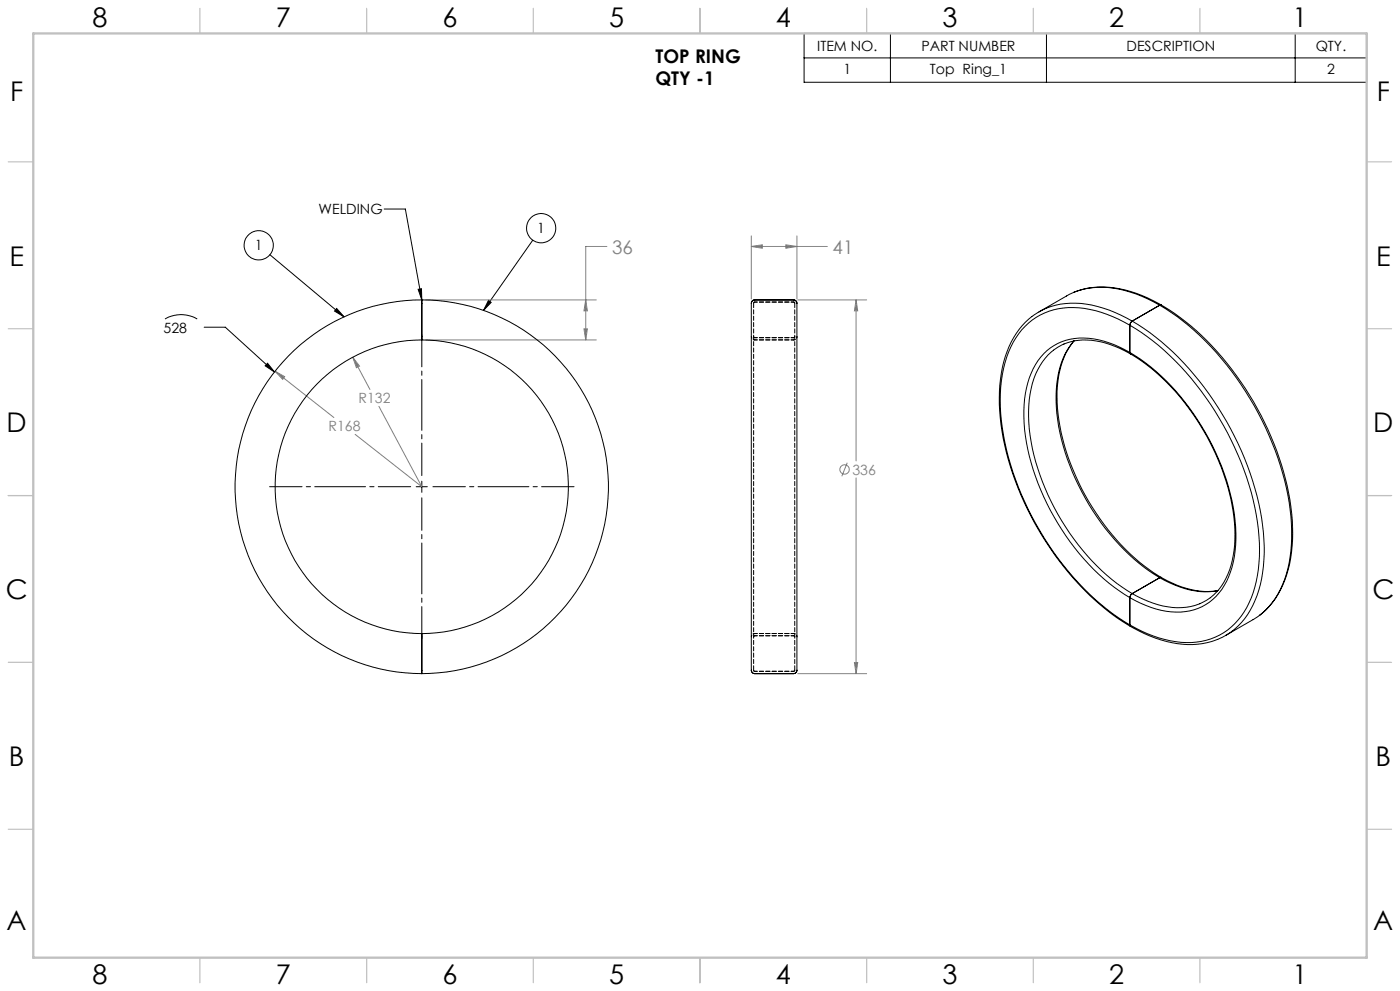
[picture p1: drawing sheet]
<svg xmlns="http://www.w3.org/2000/svg" width="420mm" height="297mm" viewBox="0 0 420 297" stroke-linecap="round" stroke-linejoin="round" font-family="sans-serif">
<g fill="none" stroke="#000" stroke-width=".3">
<path d="M241.2 10h168.8v14.7h-168.8zM241.2 17.4h168.8M267.1 10v14.7M313.9 10v14.7M388.5 10v14.7M81 76.3l22.2 18.7M115.3 62.6h6.3l4.9 27.3M159.8 72l-14.7 21M49.5 95.6a9.6 9.6 0 0 1 9.7 0M61.2 98.1h6.4l14.7 13.4M101 92.5l2.2 2.5-2.8-1.8zM125.4 86.7l1-.2 .1 3.4z"/>
<path d="M146.5 90l.9 .6-2.3 2.4zM80.3 108.9l2 2.6-2.7-1.9zM124.8 145.9h3.4M126.5 144.2v3.4"/>
<circle cx="77.6" cy="73.5" r="4.4"/>
<circle cx="162.3" cy="68.4" r="4.4"/>
</g>
<g fill="none" stroke="#808080" stroke-width=".3">
<path d="M182.1 73.9h-6.4v28M225.4 73.9h22.8M225.4 70.7v18.9M225.4 73.9l3.3-.5v1zM235.8 73.4l3.3 .5-3.3 .5zM239.1 70.7v18.9M127.8 89.9h51.1M175.2 98.6h1l-.5 3.3zM175.7 89.9l.5 3.3h-1zM239.3 89.9h20.7M256.8 89.9l.5 3.3h-1zM256.8 89.9v48.2"/>
<path d="M82.5 111.3l2.9 1.6-.6 .8zM82.5 111.3l17.7 13.8M105.8 107.1l2 2.6-.9 .5zM105.8 107.1l5.2 9.6M127.8 101.9h51.1M113.7 121.8l12.8 24.1-20-15.7M254.2 138.7l-1.6 4M256.8 143.2v58.7M256.3 198.6h1l-.5 3.3zM239.3 201.9h20.7"/>
<circle cx="253.4" cy="140.7" r="1.41"/>
</g>
<path d="M123.2 145.9h-42.3M126.5 142.5v-42.3M126.5 149.2v42.3M129.9 145.9h42.3" fill="none" stroke="#000" stroke-width=".3" stroke-dasharray="15.2 1.3 1.3 1.3" stroke-dashoffset="5.5"/>
<g fill="none" stroke="#c0c0c0" stroke-width=".35">
<path d="M60 2.5v7.5M110 2.5v7.5M160 2.5v7.5M210 2.5v7.5M260 2.5v7.5M310 2.5v7.5M360 2.5v7.5M2.5 48.5h7.5M410 48.5h7.5M2.5 98.5h7.5M410 98.5h7.5M2.5 148.5h7.5"/>
<path d="M410 148.5h7.5M2.5 198.5h7.5M410 198.5h7.5M2.5 248.5h7.5M410 248.5h7.5M60 287v7.5M110 287v7.5M160 287v7.5M210 287v7.5M260 287v7.5M310 287v7.5M360 287v7.5"/>
</g>
<path d="M10 10h400v277h-400z" fill="none" stroke="#c0c0c0" stroke-width=".7"/>
<path d="M80.3 108.9l2 2.6-2.7-1.9zM101 92.5l2.2 2.5-2.8-1.8zM146.5 90l.9 .6-2.3 2.4zM125.4 86.7l1-.2 .1 3.4z" fill="#000"/>
<g fill="#808080">
<path d="M175.7 89.9l.5 3.3h-1zM175.2 98.6h1l-.5 3.3zM225.4 73.9l3.3-.5v1zM235.8 73.4l3.3 .5-3.3 .5z"/>
<path d="M105.8 107.1l1.1 3.1 .9-.5zM82.5 111.3l2.3 2.4 .6-.8zM256.8 89.9l.5 3.3h-1zM256.3 198.6h1l-.5 3.3z"/>
</g>
<g fill="none" stroke="#000" stroke-width=".3">
<path d="M126.5 89.9v12M126.5 89.9a56 56 0 0 1 56 56 56 56 0 0 1-56 56M126.5 89.9a56 56 0 0 0-56 56 56 56 0 0 0 56 56M225.7 90.2l.5-.3h11.9a1.31 1.31 0 0 1 1 1.9v108.9a1.07 1.07 0 0 1-1 1.2h-11.7a1.4 1.4 0 0 1-1-1.9v-109.1zM309.5 94.9a26.9 26.9 0 0 0-9.4 18.8 70.1 70.1 0 0 0 7.1 36.8 86.6 86.6 0 0 0 29.6 35.8l2.4 1.4M309.6 94.9a21.7 21.7 0 0 1 19.7-3l5.1 1.7 5.3 2.6M322.1 87.6a26.4 26.4 0 0 1 20.4 .9l5.9 2.9M338.9 97.5a80.2 80.2 0 0 1 29.4 32.2 76.2 76.2 0 0 1 9.5 37.1 30 30 0 0 1-7.4 20.1 20.4 20.4 0 0 1-19.4 5.1l-3.4-.8-3.4-1.3-5.3-2.6M338.9 97.5a32.1 32.1 0 0 0-21.4-5 20.2 20.2 0 0 0-15.5 14.6 51.2 51.2 0 0 0 0 27.8 89.8 89.8 0 0 0 31.7 49l5.2 3.4M338.9 97.5v8.1M339.7 96.2l-.5 .6-.3 .7M339.7 96.2a83.2 83.2 0 0 1 30.6 34.5 75.6 75.6 0 0 1 8.9 37.1 29.6 29.6 0 0 1-7.8 19.8l-2.2 1.9-3.8 2.1"/>
<path d="M347.9 91.5a83.2 83.2 0 0 1 30.7 34.4 73.6 73.6 0 0 1 8.7 39.1 26.8 26.8 0 0 1-9.9 19.7l-9.7 5.8M347.9 91.5a33.5 33.5 0 0 0-21.5-5.1l-2.9 .7-2.6 1.1-9.2 5.3M347.9 91.5l-8.2 4.7M348.4 91.4a81.9 81.9 0 0 1 29.9 33.1 77.6 77.6 0 0 1 9.5 37.4 30.8 30.8 0 0 1-7.8 20.7l-2 1.7M348.4 91.4l-.5 .1M126.5 101.9a44 44 0 0 1 44 44 44 44 0 0 1-44 44M126.5 101.9a44 44 0 0 0-44 44 44 44 0 0 0 44 44M319.2 103.1a20.6 20.6 0 0 1 16.7 1.3l3.3 1.7M319.2 103.1a17.7 17.7 0 0 0-9.8 13.3 51.1 51.1 0 0 0 4.1 30 67.7 67.7 0 0 0 26.2 31.5M322.2 102.2a24.5 24.5 0 0 0-5.4 16.2 64.8 64.8 0 0 0 12.3 36.6 61.9 61.9 0 0 0 18.8 18.1M322.2 102.2a26 26 0 0 0-5.1 18.5 69.3 69.3 0 0 0 15.3 38 58.4 58.4 0 0 0 16 14.4M338.9 105.6l.3 .5"/>
<path d="M338.9 105.6a69.2 69.2 0 0 1 27.6 34.3 51.6 51.6 0 0 1 3.5 28.5 18.2 18.2 0 0 1-10.6 13.9 22.2 22.2 0 0 1-17.3-1.5l-3.2-1.7M338.9 105.6a25.2 25.2 0 0 0-19.1-3.6 17.1 17.1 0 0 0-11.5 12.8 47.4 47.4 0 0 0 2.4 28 71.3 71.3 0 0 0 26.7 35.3l1.5 1M339.2 106.1a68.1 68.1 0 0 1 27.2 34 49.8 49.8 0 0 1 3.3 27.9 18.7 18.7 0 0 1-6.6 11.1M338.9 179.1v8.2M339.7 177.9l-.5 .5-.3 .7M339.7 177.9a25.3 25.3 0 0 0 17.5 3.9l2.7-.9 3.2-1.8M347.9 173.1a25.2 25.2 0 0 0 17.4 3.9M347.9 173.1l-8.2 4.8M348.4 173.1a25.4 25.4 0 0 0 17 3.9M348.4 173.1h-.5M126.5 189.9v12M338.9 187.3l.3 .4"/>
<path d="M339.2 187.7a33.6 33.6 0 0 0 21.5 5.2l4.6-1.3"/>
</g>
<path d="M238.1 90.5h-11.7M226.4 101.2h11.7M226.4 101.9h11.7M238.1 101.9h-11.7M226.4 189.9h11.7M238.1 190.5h-11.7M238.1 189.9h-11.7M226.4 201.2h11.7" fill="none" stroke="#000" stroke-width=".3" stroke-dasharray="1.3 .6" stroke-dashoffset=".5"/>
<path d="M226.4 90.5l-.3 .4M238.4 90.9l-.3-.4M226.1 100.9l.3 .3M238.1 101.2l.3-.3M226.4 190.5l-.3 .4M238.4 190.9l-.3-.4M226.1 200.9l.3 .3M238.1 201.2l.3-.3" fill="none" stroke="#000" stroke-width=".3" stroke-dasharray="1.3 .6"/>
<path d="M226.1 200.9v-110M238.4 200.9v-110" fill="none" stroke="#000" stroke-width=".3" stroke-dasharray="1.3 .6" stroke-dashoffset="-.1"/>
<path d="M225.4 100.9a1 1 0 0 0 1 1M238.1 101.9a1 1 0 0 0 1-1M226.4 189.9a1 1 0 0 0-1 1M239.1 190.9a1 1 0 0 0-1-1" fill="none" stroke="#000" stroke-width=".3" stroke-dasharray="1.3 .6" stroke-dashoffset=".8"/>
<g font-size="8.1">
<text x="27.8" y="8">8</text>
<text x="82.8" y="8">7</text>
<text x="132.8" y="8">6</text>
<text x="182.8" y="8">5</text>
<text x="232.8" y="8">4</text>
<text x="282.8" y="8">3</text>
<text x="332.8" y="8">2</text>
<text x="387.8" y="8">1</text>
<text x="3" y="30.4">F</text>
<text x="413" y="30.4">F</text>
<text x="2.8" y="79.6">E</text>
<text x="412.8" y="79.6">E</text>
<text x="2" y="129.6">D</text>
<text x="412" y="129.6">D</text>
<text x="1.7" y="179.6">C</text>
<text x="411.7" y="179.6">C</text>
<text x="2.7" y="229.6">B</text>
<text x="412.7" y="229.6">B</text>
<text x="2" y="278.9">A</text>
<text x="412" y="278.9">A</text>
<text x="27.8" y="295">8</text>
<text x="82.8" y="295">7</text>
<text x="132.8" y="295">6</text>
<text x="182.8" y="295">5</text>
<text x="232.8" y="295">4</text>
<text x="282.8" y="295">3</text>
<text x="332.8" y="295">2</text>
<text x="387.8" y="295">1</text>
</g>
<g font-size="5.6">
<text x="196.7" y="18.9">TOP RING</text>
<text x="196.7" y="25.6">QTY -1</text>
</g>
<g font-size="5.6" fill="#808080">
<text x="183.6" y="76">36</text>
<text x="249.8" y="76">41</text>
</g>
<g font-size="4.2">
<text x="245.1" y="15.2">ITEM NO.</text>
<text x="276.4" y="15.2">PART NUMBER</text>
<text x="338" y="15.2">DESCRIPTION</text>
<text x="394.7" y="15.2">QTY.</text>
<text x="253" y="22.1">1</text>
<text x="279" y="22.1">Top Ring_1</text>
<text x="398.1" y="22.1">2</text>
<text x="95.6" y="64.2">WELDING</text>
<text x="161.2" y="69.9">1</text>
<text x="76.5" y="75.1">1</text>
<text x="49.1" y="99.7">528</text>
</g>
<g font-size="4.2" fill="#808080">
<text x="107.5" y="120.8">R132</text>
<text x="98.6" y="129.2">R168</text>
<text x="255.7" y="142.2">336</text>
</g>
</svg>
